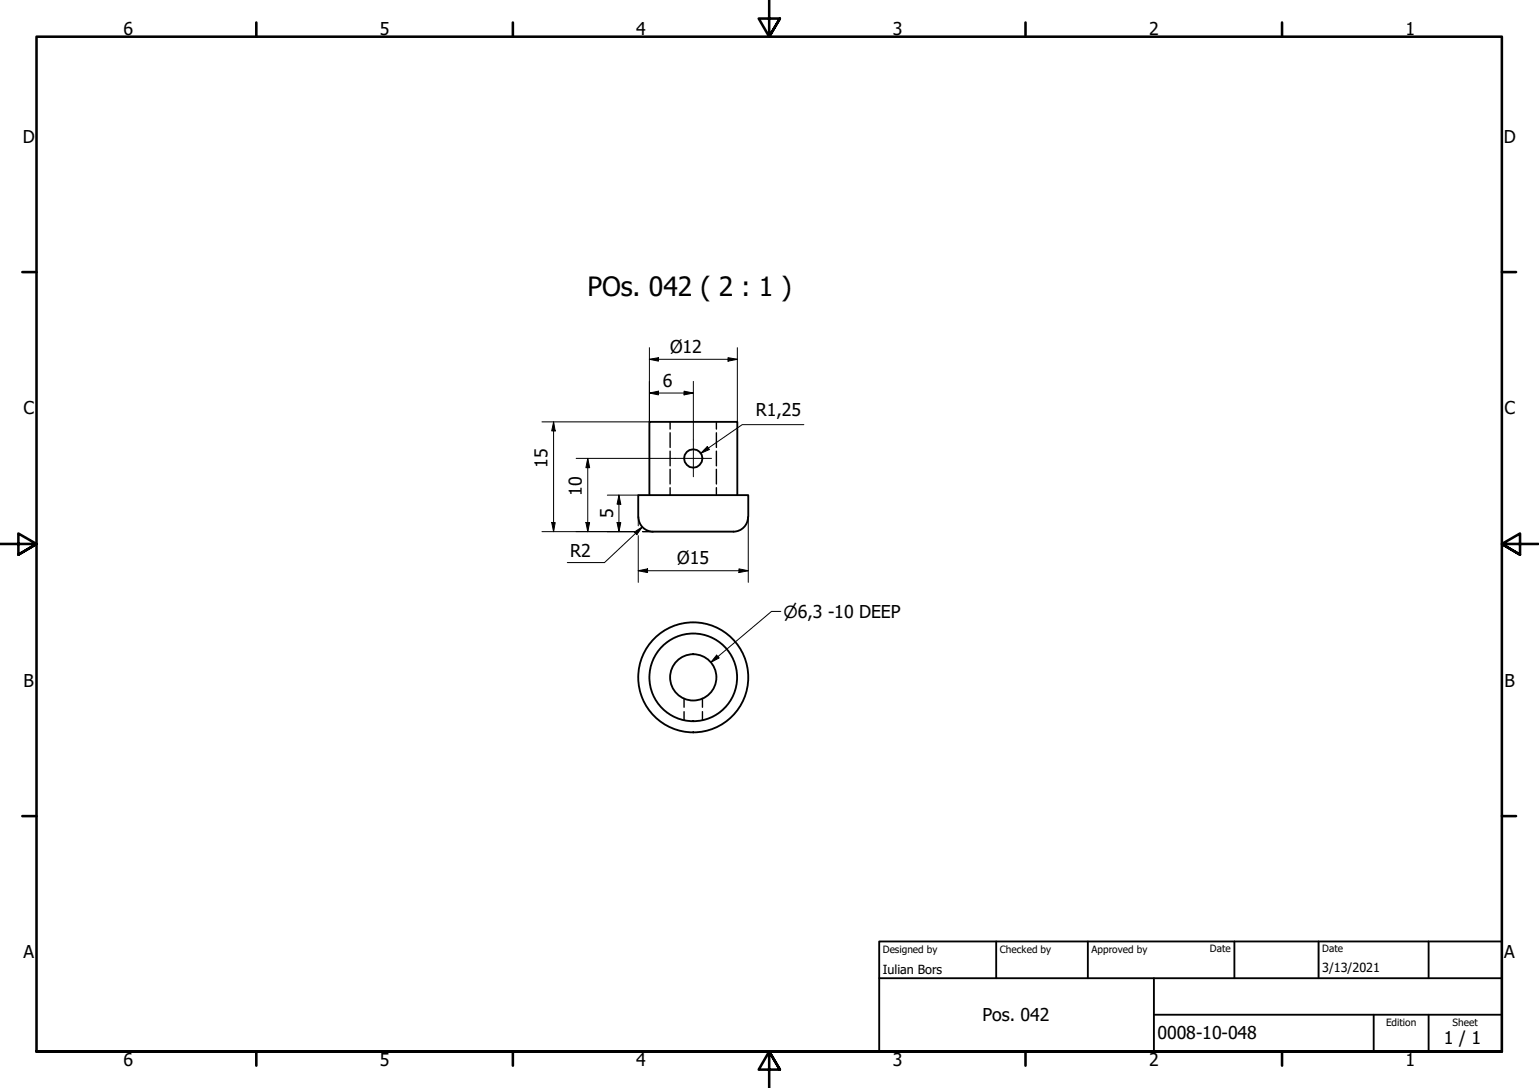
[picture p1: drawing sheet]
<svg xmlns="http://www.w3.org/2000/svg" width="420mm" height="297mm" viewBox="0 0 420 297" stroke-linecap="round" stroke-linejoin="round" font-family="sans-serif">
<!-- layer: Hidden (ISO) -->
<g fill="none" stroke="#000" stroke-width=".38">
<path d="M182.9 115.2v1.9M182.9 118.2v4M195.6 115.2v1.9M195.6 118.2v4M182.9 123.2v4M182.9 128.1v4M182.9 133.1v2.1M195.6 123.2v4M195.6 128.1v4M195.6 133.1v2.1M186.8 190.7v2.4M186.8 194.3v2.3"/>
<path d="M191.8 190.7v2.4M191.8 194.3v2.3"/>
</g>
<!-- layer: Visible (ISO) -->
<g fill="none" stroke="#000" stroke-width=".51">
<path d="M177.3 135.2v-20h24v20M174.2 141.1v-5.9h30.1v5.9M174.3 141.2a4 4 0 0 0 4 3.9h22a4 4 0 0 0 3.9-3.9"/>
<circle cx="189.3" cy="125.2" r="2.51"/>
<circle cx="189.3" cy="184.9" r="6.3"/>
<circle cx="189.3" cy="184.9" r="12"/>
<circle cx="189.3" cy="184.9" r="15"/>
</g>
<!-- layer: Border (ISO) -->
<g fill="none" stroke="#000" stroke-width=".7">
<path d="M70 6.1v3.9M140 6.1v3.9M210 0v10l-2.9-4.9h5.8l-2.9 4.9 2.9-4.9M280 6.1v3.9M350 6.1v3.9M6.1 74.3h3.9M410 74.3h3.9M0 148.5h10l-5-2.8v5.7l5-2.9-5 2.9M420 148.5h-10l5-2.8v5.7l-5-2.9 5 2.9M6.1 222.8h3.9M410 222.8h3.9M10 287.1v-277.1h400v277.1h-400h400"/>
<path d="M70 287.1v3.8M140 287.1v3.8M212.9 292l-2.9-4.9 2.9 4.9h-5.8l2.9-4.9v9.9M280 287.1v3.8M350 287.1v3.8"/>
</g>
<!-- layer: Title (ISO) -->
<path d="M240 257h170v30.1h-170zM272 257v10.1M297 257v10.1M337 257v10.1M360 257v10.1M390 257v10.1M240 267.1h170M315 277h95M315 267.1v20M375 277v10.1M390 277v10.1" fill="none" stroke="#000" stroke-width=".51"/>
<!-- layer: Dimension (ISO) -->
<g fill="none" stroke="#000" stroke-width=".27">
<path d="M177.3 98.1l2.5-.5v1zM177.3 98.1h24M177.3 94.9v20.3h-29.3M198.8 97.6l2.5 .5-2.5 .5zM201.3 94.9v20.3M151.1 115.2l.5 2.5h-1zM151.1 115.2v29.9M177.3 107.3l2.5-.5v1zM177.3 107.3h12M186.8 106.8l2.5 .5-2.5 .5zM189.3 104.1v16M219.5 115.9h-16.9l-11.3 7.8"/>
<path d="M157.3 125.1h27M160.5 125.1l.5 2.6h-1zM160.5 125.1v20M165.8 135.2h8.4M169 135.2l.5 2.5h-1zM169 135.2v9.9M193.1 121.9l.6 .8-2.4 1zM148 145.1h25.2M150.6 142.7h1l-.5 2.4zM160 142.7h1l-.5 2.4zM168.5 142.7h1l-.5 2.4zM173.2 145.3l2.1-1.4-1.4 2.1z"/>
<path d="M174.2 155.8l2.6-.5v1zM174.2 155.8h30.1M174.2 141.1v2.5M174.2 146.2v12.8M175.3 143.9l-10.3 9.7h-10.1M175.5 145.1h2.7M201.7 155.3l2.6 .5-2.6 .5zM204.3 141.1v17.9"/>
</g>
<g fill="#000">
<path d="M177.3 98.1l2.5-.5v1z" fill-rule="evenodd"/>
<path d="M198.8 97.6l2.5 .5-2.5 .5z" fill-rule="evenodd"/>
<path d="M151.1 115.2l.5 2.5h-1z" fill-rule="evenodd"/>
<path d="M177.3 107.3l2.5-.5v1z" fill-rule="evenodd"/>
<path d="M186.8 106.8l2.5 .5-2.5 .5z" fill-rule="evenodd"/>
<path d="M160.5 125.1l.5 2.6h-1z" fill-rule="evenodd"/>
<path d="M169 135.2l.5 2.5h-1z" fill-rule="evenodd"/>
<path d="M193.1 121.9l.6 .8-2.4 1z" fill-rule="evenodd"/>
<path d="M150.6 142.7h1l-.5 2.4z" fill-rule="evenodd"/>
<path d="M160 142.7h1l-.5 2.4z" fill-rule="evenodd"/>
<path d="M168.5 142.7h1l-.5 2.4z" fill-rule="evenodd"/>
<path d="M173.2 145.3l2.1-1.4-1.4 2.1z" fill-rule="evenodd"/>
<path d="M174.2 155.8l2.6-.5v1z" fill-rule="evenodd"/>
<path d="M201.7 155.3l2.6 .5-2.6 .5z" fill-rule="evenodd"/>
</g>
<!-- layer: Center Mark (ISO) -->
<path d="M184.3 125.1h9.9M189.3 120.1v10.1" fill="none" stroke="#000" stroke-width=".27"/>
<!-- layer: Symbol (ISO) -->
<path d="M195.6 178.9l.7 .7-2.2 1.2zM213.2 166.9h-2.6l-16.5 13.9" fill="none" stroke="#000" stroke-width=".27"/>
<path d="M195.6 178.9l.7 .7-2.2 1.2z" fill-rule="evenodd" fill="#000"/>
<text font-size="7.2" x="160.4" y="80.8">POs. 042 ( 2 : 1 )</text>
<g font-size="4.8">
<text x="33.7" y="9.6">6</text>
<text x="103.7" y="9.6">5</text>
<text x="173.7" y="9.6">4</text>
<text x="243.7" y="9.6">3</text>
<text x="313.7" y="9.6">2</text>
<text x="383.7" y="9.6">1</text>
<text x="6.2" y="38.9">D</text>
<text x="410.5" y="38.9">D</text>
<text x="182.9" y="96.3">Ø12</text>
<text x="181" y="105.7">6</text>
<text x="6.4" y="113.1">C</text>
<text x="206.4" y="113.5">R1,25</text>
<text x="410.7" y="113.1">C</text>
<text x="149.5" y="127.8" transform="rotate(-90 149.5 127.8)">15</text>
<text x="158.9" y="135.3" transform="rotate(-90 158.9 135.3)">10</text>
<text x="167.4" y="141.5" transform="rotate(-90 167.4 141.5)">5</text>
<text x="155.6" y="152.1">R2</text>
<text x="184.9" y="154">Ø15</text>
<text x="6.4" y="187.4">B</text>
<text x="410.7" y="187.4">B</text>
<text x="6.4" y="261.7">A</text>
<text x="410.7" y="261.7">A</text>
<text x="268.2" y="278.8">Pos. 042</text>
<text x="316" y="283.8">0008-10-048</text>
<text x="394.2" y="285">1 / 1</text>
<text x="33.7" y="290.9">6</text>
<text x="103.7" y="290.9">5</text>
<text x="173.7" y="290.9">4</text>
<text x="243.7" y="290.9">3</text>
<text x="313.7" y="290.9">2</text>
<text x="383.7" y="290.9">1</text>
</g>
<text font-size="4.6" x="213.9" y="168.6">⌀6,3 -10 DEEP</text>
<g font-size="3.4">
<text x="241" y="266">Iulian Bors</text>
<text x="361" y="265.5">3/13/2021</text>
</g>
<g font-size="2.7">
<text x="241" y="260.1">Designed by</text>
<text x="273" y="260.1">Checked by</text>
<text x="298" y="260.1">Approved by</text>
<text x="330.3" y="260">Date</text>
<text x="361" y="260">Date</text>
<text x="378.4" y="280.1">Edition</text>
<text x="396.6" y="280.1">Sheet</text>
</g>
</svg>
